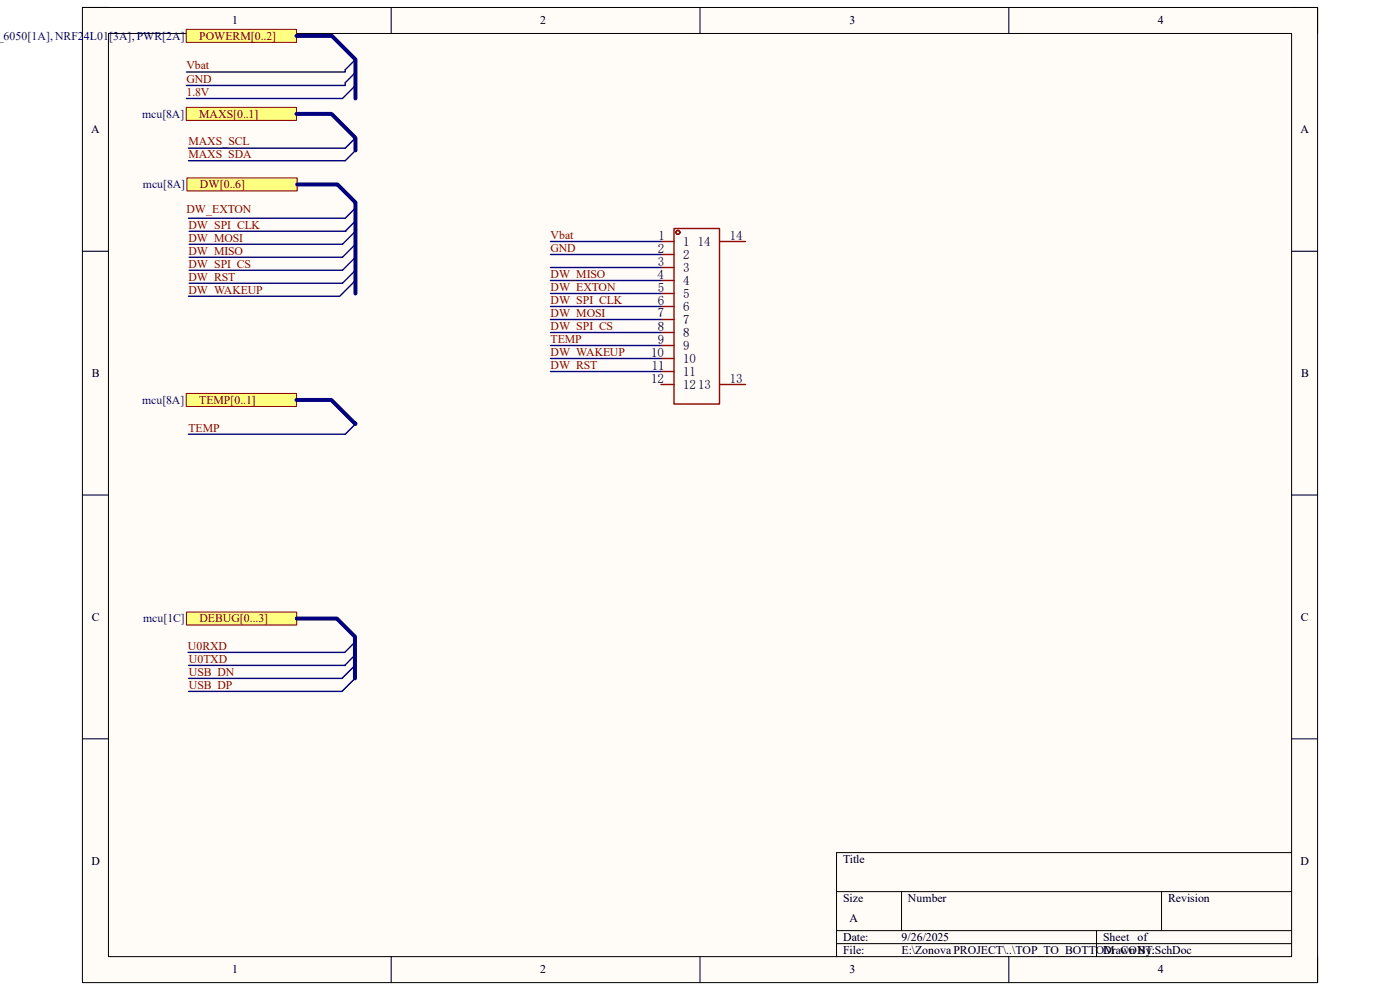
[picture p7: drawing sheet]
<svg xmlns="http://www.w3.org/2000/svg" width="297mm" height="210mm" viewBox="0 0 297 210" stroke-linecap="round" stroke-linejoin="round" font-family="sans-serif">
<path d="M17.5 1.6h262v206.8h-262z" fill-rule="evenodd" fill="#fffcf8"/>
<path d="M17.5 1.6h262v206.8h-262z" fill="none" stroke="#000" stroke-width=".21"/>
<path d="M23 7.1h251v195.8h-251z" fill-rule="evenodd" fill="#fffcf8"/>
<g fill="none" stroke="#000" stroke-width=".21">
<path d="M17.5 1.6h5.5M23 7.1h251v195.8h-251zM83 1.6v5.5M148.5 1.6v5.5M214 1.6v5.5M274 1.6h5.5v5.5M17.5 53.3h5.5M274 53.3h5.5M17.5 105h5.5M274 105h5.5M17.5 156.7h5.5M274 156.7h5.5"/>
<path d="M177.5 189.1h96.5M177.5 197.4h96.5M191.3 189.1v8.3M232.6 197.4v5.5M246.4 189.1v8.3M274 180.9h-96.5v22M83 202.9v5.5M148.5 202.9v5.5M177.5 200.2h96.5M214 202.9v5.5M279.5 202.9v5.5"/>
</g>
<path d="M39.5 22.8h23.4v2.7h-23.4z" fill-rule="evenodd" fill="#ffff80"/>
<path d="M39.5 22.8h23.4v2.7h-23.4z" fill="none" stroke="#800000" stroke-width=".21"/>
<path d="M75.4 29.3l-2.2 2.1M75.4 31.9l-2.2 2.2" fill="none" stroke="#000080" stroke-width=".3"/>
<path d="M39.7 37.7h23.4v2.8h-23.4z" fill-rule="evenodd" fill="#ffff80"/>
<path d="M39.7 37.7h23.4v2.8h-23.4z" fill="none" stroke="#800000" stroke-width=".21"/>
<path d="M75.4 44.1l-2.2 2.2M75.4 46.9l-2.2 2.2M75.4 49.1l-2.8 2.7M75.4 51.8l-2.8 2.8M75.4 54.6l-2.8 2.7M75.4 57.3l-2.8 2.8M75.4 59.5l-2.8 2.8" fill="none" stroke="#000080" stroke-width=".3"/>
<path d="M39.5 83.5h23.4v2.7h-23.4z" fill-rule="evenodd" fill="#ffff80"/>
<path d="M39.5 83.5h23.4v2.7h-23.4z" fill="none" stroke="#800000" stroke-width=".21"/>
<path d="M75.4 89.9l-2.2 2.2" fill="none" stroke="#000080" stroke-width=".3"/>
<path d="M39.5 129.8h23.4v2.8h-23.4z" fill-rule="evenodd" fill="#ffff80"/>
<path d="M39.5 129.8h23.4v2.8h-23.4z" fill="none" stroke="#800000" stroke-width=".21"/>
<path d="M75.3 136.2l-2.2 2.2M75.3 139l-2.2 2.2M75.3 141.2l-2.8 2.7M75.3 143.9l-2.8 2.8" fill="none" stroke="#000080" stroke-width=".3"/>
<g fill="none" stroke="#a00000" stroke-width=".3">
<path d="M143 48.5h9.6v37.2h-9.6z"/>
<circle cx="143.8" cy="49.3" r=".41"/>
<circle cx="143.8" cy="49.3" r=".42"/>
</g>
<g fill="none" stroke="#800" stroke-width=".3">
<path d="M140.2 51.2h2.8M140.2 54h2.8M140.2 56.7h2.8M140.2 59.5h2.8M152.6 51.2h5.6M140.2 62.3h2.8M140.2 65h2.8M140.2 67.8h2.8M140.2 70.5h2.8M140.2 73.3h2.8M140.2 76.1h2.8M140.2 78.8h2.8"/>
<path d="M140.2 81.6h2.8M152.6 81.6h5.6"/>
</g>
<path d="M39.5 6.2h23.4v2.8h-23.4z" fill-rule="evenodd" fill="#ffff80"/>
<path d="M39.5 6.2h23.4v2.8h-23.4z" fill="none" stroke="#800000" stroke-width=".21"/>
<g fill="none" stroke="#000080" stroke-width=".3">
<path d="M75.4 12.6l-2.2 2.2v.5h-33.7M75.4 15.4l-2.2 2.1v.6h-33.7M75.4 18.1l-2.8 2.8h-33.1M40 31.4h33.2M73.2 34.1h-33.2M40 46.3h33.2M40.1 49.1h33.3M40.1 51.8h32.5M40.1 54.6h32.5M40.1 57.3h32.5M116.8 51.2h23.4M116.8 56.7h23.4"/>
<path d="M116.8 54h23.4M116.8 59.5h23.4M40.1 60.1h32.5M72.6 62.3l-.5 .5h-32.1M116.8 62.3h23.4M116.8 65h23.4M116.8 67.8h23.4M116.8 70.5h23.4M116.8 73.3h23.4M116.8 76.1h23.4M116.8 78.8h23.4M40 92.1h33.2"/>
<path d="M73.1 138.4h-33.2M40 143.9h32.5M40 146.7h32.5M73.3 141.1l-33.3 .1"/>
</g>
<path d="M62.9 7.6h7.5l5 5v8.3M62.9 24.2h7.4l5.1 5.1v2.6M63.1 39.1h8.5l3.8 3.9v19.3M62.9 84.8h7.4l5.1 5M62.9 131.2h8.6l3.8 3.8v8.9" fill="none" stroke="#000080" stroke-width=".85"/>
<g font-size="2.8">
<text x="139.6" y="53.6">2</text>
<text x="139.7" y="50.8">1</text>
<text x="144.9" y="52.2">1</text>
<text x="148" y="52.2">14</text>
<text x="154.9" y="50.8">14</text>
<text x="139.5" y="59.1">4</text>
<text x="139.6" y="56.3">3</text>
<text x="144.9" y="54.9">2</text>
<text x="144.9" y="57.7">3</text>
<text x="139.5" y="64.6">6</text>
<text x="139.6" y="61.8">5</text>
<text x="144.9" y="60.5">4</text>
<text x="144.9" y="63.2">5</text>
<text x="144.9" y="66">6</text>
<text x="139.6" y="67.4">7</text>
<text x="139.6" y="70.1">8</text>
<text x="144.9" y="68.7">7</text>
<text x="144.9" y="71.5">8</text>
<text x="138.2" y="75.6">10</text>
<text x="139.5" y="72.9">9</text>
<text x="144.9" y="74.3">9</text>
<text x="144.9" y="77">10</text>
<text x="138.2" y="81.2">12</text>
<text x="138.3" y="78.4">11</text>
<text x="144.9" y="79.8">11</text>
<text x="144.9" y="82.5">12</text>
<text x="148.1" y="82.5">13</text>
<text x="154.9" y="81.2">13</text>
</g>
<g font-size="2.5">
<text x="49.3" y="5.2">1</text>
<text x="114.6" y="5.2">2</text>
<text x="180.2" y="5.2">3</text>
<text x="245.6" y="5.2">4</text>
<text x="19.3" y="28.3">A</text>
<text x="275.9" y="28.3">A</text>
<text x="19.5" y="80">B</text>
<text x="276" y="80">B</text>
<text x="19.5" y="131.7">C</text>
<text x="276" y="131.7">C</text>
<text x="19.4" y="183.4">D</text>
<text x="178.9" y="183">Title</text>
<text x="275.9" y="183.4">D</text>
<text x="178.9" y="191.3">Size</text>
<text x="192.6" y="191.3">Number</text>
<text x="247.8" y="191.3">Revision</text>
<text x="180.2" y="195.5">A</text>
<text x="178.9" y="199.6">Date:</text>
<text x="178.9" y="202.4">File:</text>
<text x="191.3" y="199.6">9/26/2025</text>
<text x="191.3" y="202.4">E:\Zonova PROJECT\..\TOP_TO_BOTTOM_CONT.SchDoc</text>
<text x="234" y="202.4">Drawn By:</text>
<text x="234" y="199.6">Sheet</text>
<text x="241.4" y="199.6">of</text>
<text x="49.3" y="206.5">1</text>
<text x="114.6" y="206.5">2</text>
<text x="180.2" y="206.5">3</text>
<text x="245.6" y="206.5">4</text>
</g>
<g font-size="2.5" fill="#000080">
<text x="-.5" y="8.4">_6050[1A], NRF24L01[3A], PWR[2A]</text>
<text x="30.1" y="25">mcu[8A]</text>
<text x="30.3" y="40">mcu[8A]</text>
<text x="30.1" y="85.7">mcu[8A]</text>
<text x="30.4" y="132">mcu[1C]</text>
</g>
<g font-size="2.5" fill="#800000">
<text x="42.2" y="8.4">POWERM[0..2]</text>
<text x="39.5" y="14.7">Vbat</text>
<text x="39.5" y="17.6">GND</text>
<text x="39.5" y="20.3">1.8V</text>
<text x="42.2" y="25">MAXS[0..1]</text>
<text x="40" y="30.9">MAXS_SCL</text>
<text x="40" y="33.5">MAXS_SDA</text>
<text x="42.4" y="40">DW[0..6]</text>
<text x="39.5" y="45.2">DW_EXTON</text>
<text x="40" y="48.5">DW_SPI_CLK</text>
<text x="40" y="51.3">DW_MOSI</text>
<text x="116.8" y="50.7">Vbat</text>
<text x="116.8" y="53.4">GND</text>
<text x="40" y="54">DW_MISO</text>
<text x="40" y="56.8">DW_SPI_CS</text>
<text x="40" y="59.5">DW_RST</text>
<text x="116.8" y="58.9">DW_MISO</text>
<text x="40" y="62.3">DW_WAKEUP</text>
<text x="116.8" y="61.7">DW_EXTON</text>
<text x="116.8" y="64.5">DW_SPI_CLK</text>
<text x="116.8" y="67.2">DW_MOSI</text>
<text x="116.8" y="70">DW_SPI_CS</text>
<text x="116.8" y="75.5">DW_WAKEUP</text>
<text x="116.8" y="72.7">TEMP</text>
<text x="116.8" y="78.3">DW_RST</text>
<text x="42.2" y="85.7">TEMP[0..1]</text>
<text x="40" y="91.6">TEMP</text>
<text x="39.9" y="137.8">U0RXD</text>
<text x="42.3" y="132">DEBUG[0...3]</text>
<text x="40" y="143.3">USB_DN</text>
<text x="40" y="140.6">U0TXD</text>
<text x="40" y="146.1">USB_DP</text>
</g>
</svg>
